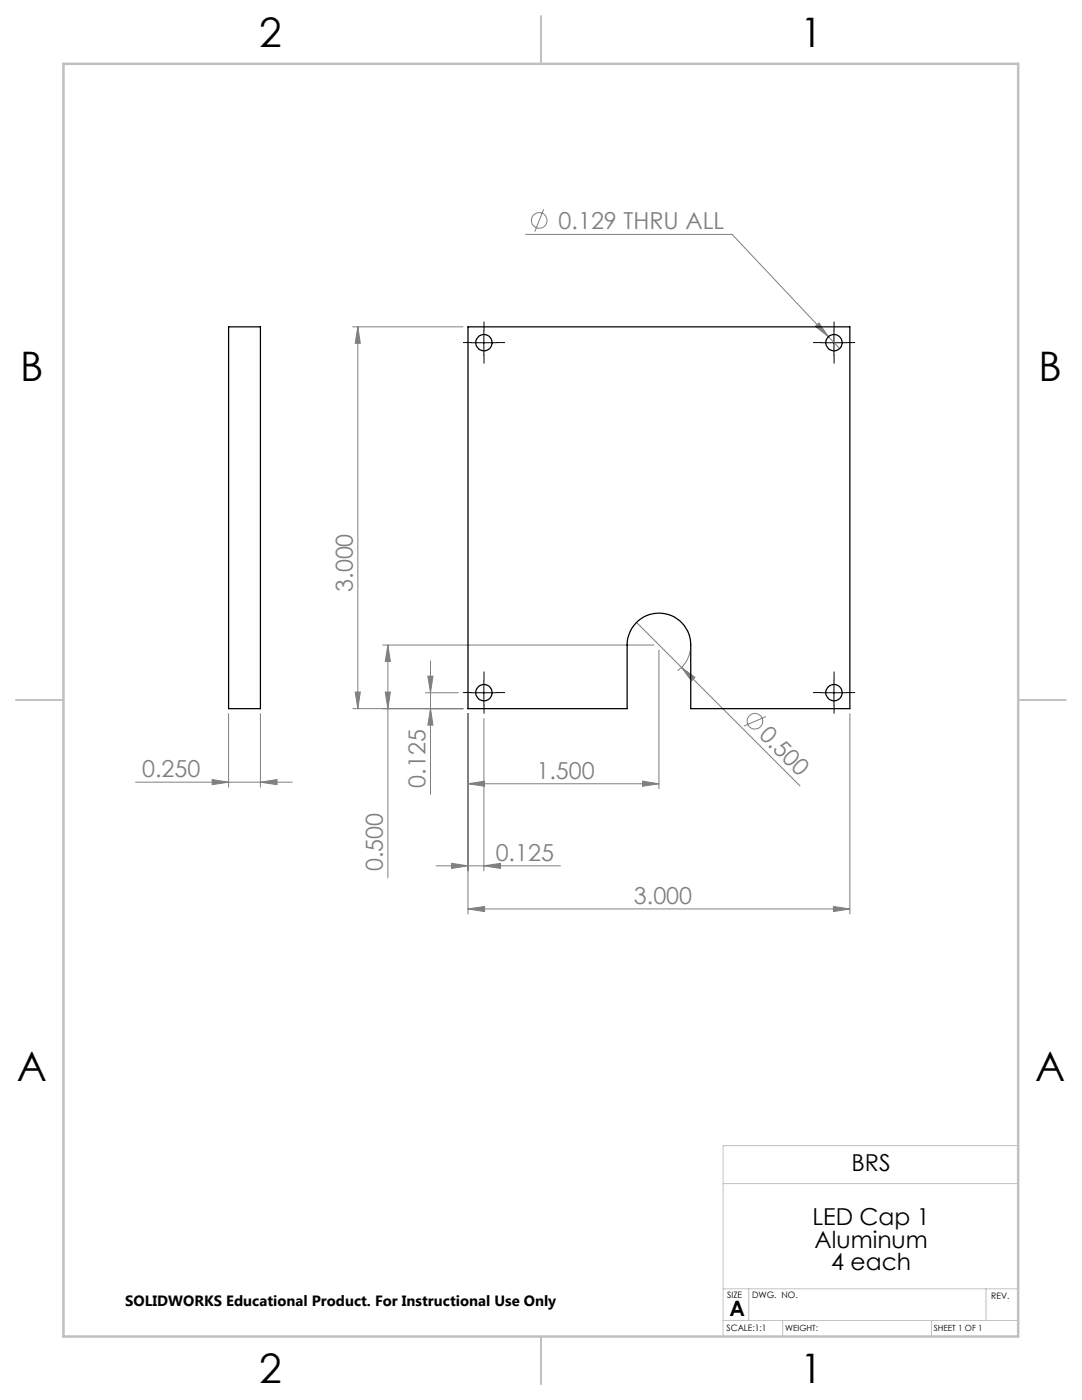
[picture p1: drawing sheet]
<svg xmlns="http://www.w3.org/2000/svg" width="216mm" height="279mm" viewBox="0 0 216 279" stroke-linecap="round" stroke-linejoin="round" font-family="sans-serif">
<g fill="none" stroke="#808080" stroke-width=".2">
<path d="M104.9 46.8h41.2l21.4 22.8M108.5 41.8l-1.8 4.4M70.4 65.2h22M71.4 65.2l.5 3.3h-1zM71.4 65.2v76.2M162.7 65.1l.7-.6 1.9 2.7zM70.9 138.1h1l-.5 3.3zM76.4 128.7h54.1M76.9 138.1h1l-.5 3.3zM77.4 128.7v46.5M77.4 128.7l.5 3.3h-1zM84.9 138.3h6.5"/>
<path d="M85.4 134.9h1l-.5 3.4zM85.9 131.9v26.6M127 124.2l32.6 32.6M131.5 129.7v27.7M136 133.2l2.7 2-.7 .7zM137.8 129.7a6.1 6.1 0 0 1-2.6 4.1M27.1 156.1h31.2M42.3 155.6l3.3 .5-3.3 .5zM45.6 142.4v14.7M52 156.1l3.3-.5v1zM52 142.4v14.7M70.4 141.4h22"/>
<path d="M85.9 141.4l.5 3.3h-1zM93.4 156.4l3.3-.5v1zM93.4 142.4v40M93.4 156.4h38.1M96.6 143.4v30.4M128.2 155.9l3.3 .5-3.3 .5zM152.8 143l-4.4 1.9M169.6 142.4v40M87 172.8h24.8M90.1 172.3l3.3 .5-3.3 .5zM96.6 172.8l3.3-.5v1zM93.4 181.4l3.3-.5v1z"/>
<path d="M93.4 181.4h76.2M166.3 180.9l3.3 .5-3.3 .5z"/>
<circle cx="107.6" cy="44" r="1.55"/>
<circle cx="150.6" cy="143.9" r="1.55"/>
</g>
<g fill="none" stroke="#000" stroke-width=".2" stroke-dasharray="15.2 1.3 1.3 1.3">
<path d="M94.1 68.4h-1.7M96.6 65.9v-1.7M96.6 70.9v1.6M99.1 68.4h1.6M163.9 68.4h-1.6M166.4 65.9v-1.7M166.4 70.9v1.6M168.9 68.4h1.7M94.1 138.2h-1.7M96.6 135.7v-1.6M99.1 138.2h1.6M163.9 138.2h-1.6"/>
<path d="M166.4 135.7v-1.6M168.9 138.2h1.7M96.6 140.7v1.7M166.4 140.7v1.7"/>
</g>
<path d="M94.1 68.4h5M96.6 65.9v5M163.9 68.4h5M166.4 65.9v5M94.1 138.3h5M96.6 135.7v5M163.9 138.3h5M166.4 135.7v5" fill="none" stroke="#000" stroke-width=".2"/>
<path d="M144.3 236.2h58.9M203.2 228.6h-58.9v38.1M144.3 257.2h58.9M149.4 257.2v6.3M196.7 257.2v6.3M144.3 263.5h58.9M156.2 263.5v3.2M185.9 263.5v3.2" fill="none" stroke="#c0c0c0" stroke-width=".2"/>
<path d="M108 3.2v9.5M3.1 139.7h9.6M203.2 139.7h9.5M108 266.7v9.6" fill="none" stroke="#c0c0c0" stroke-width=".25"/>
<path d="M12.7 12.7h190.5v254h-190.5z" fill="none" stroke="#c0c0c0" stroke-width=".5"/>
<g fill="#808080">
<path d="M136 133.2l2.7 2-.7 .7z"/>
<path d="M52 156.1l3.3-.5v1zM42.3 155.6l3.3 .5-3.3 .5z"/>
<path d="M93.4 181.4l3.3-.5v1zM166.3 180.9l3.3 .5-3.3 .5zM90.1 172.3l3.3 .5-3.3 .5zM96.6 172.8l3.3-.5v1zM93.4 156.4l3.3-.5v1zM128.2 155.9l3.3 .5-3.3 .5zM162.7 65.1l2.6 2.1-1.9-2.7z"/>
<path d="M85.9 141.4l.5 3.3h-1zM85.4 134.9h1l-.5 3.4zM76.9 138.1h1l-.5 3.3zM77.4 128.7l.5 3.3h-1z"/>
<path d="M71.4 65.2l.5 3.3h-1zM70.9 138.1h1l-.5 3.3z"/>
</g>
<g fill="none" stroke="#000" stroke-width=".25">
<path d="M45.6 65.2h6.4v76.2h-6.4zM93.4 65.2h76.2v76.2h-31.8v-12.7a6.4 6.4 0 0 0-6.3-6.3 6.4 6.4 0 0 0-6.4 6.3v12.7h-31.7z"/>
<circle cx="96.6" cy="68.4" r="1.64"/>
<circle cx="166.4" cy="68.4" r="1.64"/>
<circle cx="96.6" cy="138.3" r="1.64"/>
<circle cx="166.4" cy="138.3" r="1.64"/>
</g>
<g font-size="8.1">
<text x="51.7" y="9.3">2</text>
<text x="159.7" y="9.3">1</text>
<text x="4" y="76">B</text>
<text x="207.2" y="76">B</text>
<text x="3.3" y="215.7">A</text>
<text x="206.5" y="215.7">A</text>
<text x="51.7" y="276">2</text>
<text x="159.7" y="276">1</text>
</g>
<g font-size="4.7" fill="#808080">
<text x="111.5" y="45.7">0.129 THRU ALL</text>
<text x="70.4" y="118.1" transform="rotate(-90 70.4 118.1)">3.000</text>
<text x="151.3" y="147" transform="rotate(45 151.3 147)">0.500</text>
<text x="28.4" y="155.1">0.250</text>
<text x="107" y="155.4">1.500</text>
<text x="84.9" y="157.2" transform="rotate(-90 84.9 157.2)">0.125</text>
<text x="76.4" y="173.9" transform="rotate(-90 76.4 173.9)">0.500</text>
<text x="98.9" y="171.8">0.125</text>
<text x="126.5" y="180.4">3.000</text>
</g>
<g font-size="4.7">
<text x="169.9" y="233.8">BRS</text>
<text x="162.1" y="244.5">LED Cap 1</text>
<text x="162.5" y="249">Aluminum</text>
<text x="165.8" y="253.5">4 each</text>
</g>
<text font-size="4.2" x="145.6" y="262.7">A</text>
<text font-size="3" x="25" y="260.7">SOLIDWORKS Educational Product. For Instructional Use Only</text>
<g font-size="1.8">
<text x="145.1" y="259">SIZE</text>
<text x="150.1" y="259.1">DWG. NO.</text>
<text x="197.8" y="259.2">REV.</text>
<text x="145" y="265.7">SCALE:1:1</text>
</g>
<g font-size="1.7">
<text x="156.7" y="265.7">WEIGHT:</text>
<text x="186.3" y="265.7">SHEET 1 OF 1</text>
</g>
</svg>
